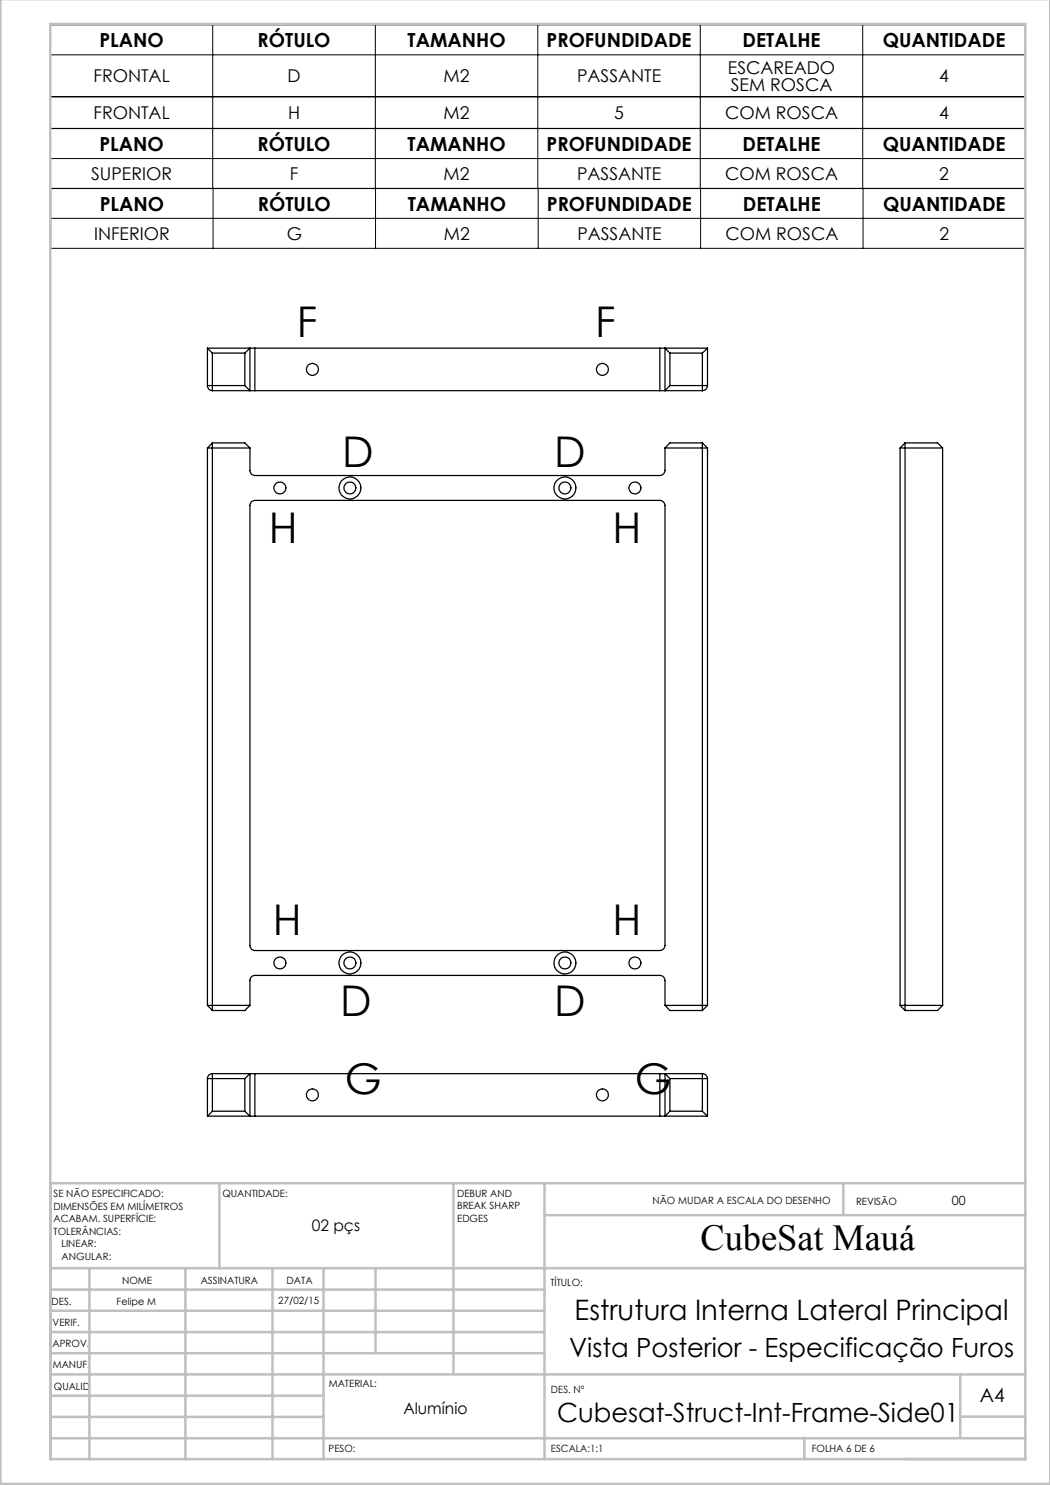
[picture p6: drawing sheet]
<svg xmlns="http://www.w3.org/2000/svg" width="210mm" height="297mm" viewBox="0 0 210 297" stroke-linecap="round" stroke-linejoin="round" font-family="sans-serif">
<g fill="none" stroke="#000" stroke-width=".2">
<path d="M10.1 5h195v32.7h-195zM10.1 19.3h195M10.1 11h195M42.5 5v32.7M75.1 5v32.7M107.6 5v32.7M140.1 5v32.7M172.5 5v32.7M10.1 25.7h195M10.1 31.7h195M10.1 37.7h195v12h-195zM42.6 37.7v12"/>
<path d="M75.1 37.7v12M107.6 37.7v12M140.1 37.7v12M172.6 37.7v12M10.1 43.7h195"/>
</g>
<g fill="none" stroke="#c0c0c0" stroke-width=".5">
<path d="M.1 -.1v296.9h209.9v-296.9M10.1 4.8h195v287h-195zM43.9 236.6v17M90.7 236.6v38.3M108.9 236.6v55.3M168.7 236.6v6.3M205.1 236.6h-195v55.3M10.1 253.6h195M10.1 257.9h98.8M17.9 253.6v38.3M37.1 253.6v38.3M54.5 253.6v38.3"/>
<path d="M64.7 253.6v38.3M75.1 253.6v17M108.9 243h96.2M10.1 270.6h98.8M10.1 266.4h98.8M10.1 262.1h98.8M10.1 279.1h54.6M10.1 274.9h195M192.1 274.8v12.7M10.1 287.7h195M10.1 283.4h54.6M160.9 287.5v4.3"/>
<path d="M192.1 283.3h13"/>
</g>
<g fill="none" stroke="#000" stroke-width=".25">
<path d="M41.5 77.1a.97 .97 0 0 0 1 1M41.5 69.6v7.5M41.5 77.1h7.5M41.5 69.6h8.5M41.5 69.6l1 1M42.5 70.6v7.5M42.5 70.6h6.5M42.5 78.1h7.5M49 77.1l1 1M49 70.6v6.5M50 78.1h1M50 69.6h1"/>
<path d="M50 69.6v8.5M50 69.6l-1 1M51 69.6h81M51 78.1h81M51 69.6v8.5M132 78.1h1M132 69.6h1M132 69.6v8.5M133 69.6v8.5M133 69.6l1 1M133 69.6h8.5M133 78.1h7.5"/>
<path d="M134 77.1h7.5M134 70.6v6.5M134 70.6h6.5M134 77.1l-1 1M140.5 70.6v7.5M141.5 77.1a1.02 1.02 0 0 1-1 1M141.5 69.6v7.5M141.5 69.6l-1 1M41.5 89.6h8.5M41.5 89.6v111.5M42.5 88.6v113.5M42.5 88.6h6.5l1 1"/>
<path d="M42.5 88.6l-1 1M50 89.6v4.5a1.02 1.02 0 0 0 1 1h81a1.09 1.09 0 0 0 1-1v-4.5M133 89.6h8.5M140.5 88.6l1 1M140.5 88.6v113.5M140.5 88.6h-6.5l-1 1M141.5 89.6v111.5M180 89.6h8.5M180 89.6v111.5M181 88.6h6.5l1 1M181 88.6v113.5M181 88.6l-1 1"/>
<path d="M188.5 89.6v111.5M50.4 100.3l.6-.2h81a1.09 1.09 0 0 1 1 1v88a1.09 1.09 0 0 1-1 1h-81a1.02 1.02 0 0 1-1-1v-88.2zM41.5 201.1h8.5M41.5 201.1l1 1M41.5 215.7v7.5M41.5 215.7h7.5M42.5 214.7a.96 .96 0 0 0-1 1M42.5 214.7v7.5M42.5 214.7h7.5M49 215.7v6.5M50 201.1v-5a1.02 1.02 0 0 1 1-1h81a1.09 1.09 0 0 1 1 1v5M50 201.1l-1 1h-6.5"/>
<path d="M50 214.7h1M50 214.7v8.5M50 214.7l-1 1M51 214.7v8.5M51 214.7h81M132 214.7h1M132 214.7v8.5M133 201.1h8.5M133 201.1l1 1h6.5M133 214.7v8.5M133 214.7l1 1M133 214.7h7.5"/>
<path d="M134 215.7v6.5M134 215.7h7.5M140.5 214.7a1.02 1.02 0 0 1 1 1M140.5 214.7v7.5M141.5 201.1l-1 1M141.5 215.7v7.5M180 201.1h8.5M180 201.1l1 1M188.5 201.1l-1 1h-6.5M41.5 223.2h8.5M42.5 222.2h6.5M42.5 222.2l-1 1"/>
<path d="M49 222.2l1 1M50 223.2h1M51 223.2h81M132 223.2h1M133 223.2h8.5M134 222.2h6.5M134 222.2l-1 1M140.5 222.2l1 1"/>
<circle cx="62.5" cy="73.9" r="1.21"/>
<circle cx="120.5" cy="73.9" r="1.2"/>
<circle cx="56" cy="97.6" r="1.2"/>
<circle cx="70" cy="97.6" r="1.21"/>
<circle cx="70" cy="97.6" r="2.19"/>
<circle cx="113" cy="97.6" r="1.21"/>
<circle cx="113" cy="97.6" r="2.19"/>
<circle cx="127" cy="97.6" r="1.21"/>
<circle cx="56" cy="192.6" r="1.2"/>
<circle cx="70" cy="192.6" r="1.21"/>
<circle cx="70" cy="192.6" r="2.19"/>
<circle cx="113" cy="192.6" r="1.21"/>
<circle cx="113" cy="192.6" r="2.19"/>
<circle cx="127" cy="192.6" r="1.21"/>
<circle cx="62.5" cy="219" r="1.21"/>
<circle cx="120.5" cy="219" r="1.2"/>
</g>
<g font-size="8.5">
<text x="59.3" y="67.4">F</text>
<text x="119" y="67.4">F</text>
<text x="68.4" y="93.5">D</text>
<text x="110.9" y="93.5">D</text>
<text x="53.8" y="108.7">H</text>
<text x="122.5" y="108.7">H</text>
<text x="54.5" y="187.1">H</text>
<text x="122.5" y="187.1">H</text>
<text x="68" y="203.3">D</text>
<text x="110.9" y="203.3">D</text>
<text x="69" y="218.8">G</text>
<text x="127" y="218.8">G</text>
</g>
<text font-size="7.3" x="140.1" y="249.9">CubeSat Mauá</text>
<text font-size="5.6" x="114.9" y="264">Estrutura Interna Lateral Principal</text>
<g font-size="5.3">
<text x="113.8" y="271.4">Vista Posterior - Especificação Furos</text>
<text x="111.4" y="284.3">Cubesat-Struct-Int-Frame-Side01</text>
</g>
<g font-size="3.9">
<text x="19.9" y="9.4">PLANO</text>
<text x="51.5" y="9.4">RÓTULO</text>
<text x="81.5" y="9.4">TAMANHO</text>
<text x="109.3" y="9.4">PROFUNDIDADE</text>
<text x="148.5" y="9.4">DETALHE</text>
<text x="176.6" y="9.4">QUANTIDADE</text>
<text x="19.9" y="30.1">PLANO</text>
<text x="51.5" y="30.1">RÓTULO</text>
<text x="81.5" y="30.1">TAMANHO</text>
<text x="109.3" y="30.1">PROFUNDIDADE</text>
<text x="148.5" y="30.1">DETALHE</text>
<text x="176.6" y="30.1">QUANTIDADE</text>
<text x="19.9" y="42.1">PLANO</text>
<text x="51.6" y="42.1">RÓTULO</text>
<text x="81.6" y="42.1">TAMANHO</text>
<text x="109.4" y="42.1">PROFUNDIDADE</text>
<text x="148.6" y="42.1">DETALHE</text>
<text x="176.6" y="42.1">QUANTIDADE</text>
<text x="196" y="280.4">A4</text>
</g>
<g font-size="3.5">
<text x="18.7" y="16.5">FRONTAL</text>
<text x="57.5" y="16.5">D</text>
<text x="88.7" y="16.5">M2</text>
<text x="115.4" y="16.5">PASSANTE</text>
<text x="145.6" y="14.7">ESCAREADO</text>
<text x="187.9" y="16.5">4</text>
<text x="18.7" y="23.8">FRONTAL</text>
<text x="57.6" y="23.8">H</text>
<text x="88.7" y="23.8">M2</text>
<text x="122.8" y="23.8">5</text>
<text x="145" y="23.8">COM ROSCA</text>
<text x="146.2" y="18.2">SEM ROSCA</text>
<text x="187.8" y="23.8">4</text>
<text x="18.2" y="36">SUPERIOR</text>
<text x="58" y="36">F</text>
<text x="88.7" y="36">M2</text>
<text x="115.4" y="36">PASSANTE</text>
<text x="145" y="36">COM ROSCA</text>
<text x="187.8" y="36">2</text>
<text x="18.8" y="48">INFERIOR</text>
<text x="57.3" y="48">G</text>
<text x="88.8" y="48">M2</text>
<text x="115.5" y="48">PASSANTE</text>
<text x="145.1" y="48">COM ROSCA</text>
<text x="187.9" y="48">2</text>
</g>
<g font-size="3.2">
<text x="62.3" y="246.3">02 pçs</text>
<text x="80.7" y="282.8">Alumínio</text>
</g>
<text font-size="2.5" x="190.4" y="240.9">00</text>
<g font-size="2">
<text x="10.7" y="239.5">SE NÃO ESPECIFICADO:</text>
<text x="44.5" y="239.5">QUANTIDADE:</text>
<text x="91.4" y="239.4">DEBUR AND</text>
<text x="10.7" y="242">DIMENSÕES EM MILÍMETROS</text>
<text x="10.7" y="244.5">ACABAM. SUPERFÍCIE:</text>
<text x="91.4" y="241.9">BREAK SHARP</text>
<text x="91.4" y="244.4">EDGES</text>
<text x="130.5" y="240.8">NÃO MUDAR A ESCALA DO DESENHO</text>
<text x="171.2" y="241">REVISÃO</text>
<text x="10.7" y="247">TOLERÂNCIAS:</text>
<text x="12.3" y="249.5">LINEAR:</text>
<text x="12.3" y="252">ANGULAR:</text>
<text x="24.4" y="256.9">NOME</text>
<text x="40.1" y="256.8">ASSINATURA</text>
<text x="57.3" y="256.8">DATA</text>
<text x="110.1" y="257.1">TÍTULO:</text>
<text x="10.3" y="260.9">DES.</text>
<text x="23.3" y="261">Felipe M</text>
<text x="55.7" y="260.8">27/02/15</text>
<text x="10.5" y="269.3">APROV.</text>
<text x="10.5" y="265.2">VERIF.</text>
<text x="10.6" y="273.6">MANUF.</text>
<text x="10.8" y="278">QUALID</text>
<text x="65.8" y="277.4">MATERIAL:</text>
<text x="110.2" y="278.5">DES. Nº</text>
<text x="65.7" y="290.4">PESO:</text>
<text x="110.2" y="290.5">ESCALA:1:1</text>
<text x="162.4" y="290.4">FOLHA 6 DE 6</text>
</g>
</svg>
